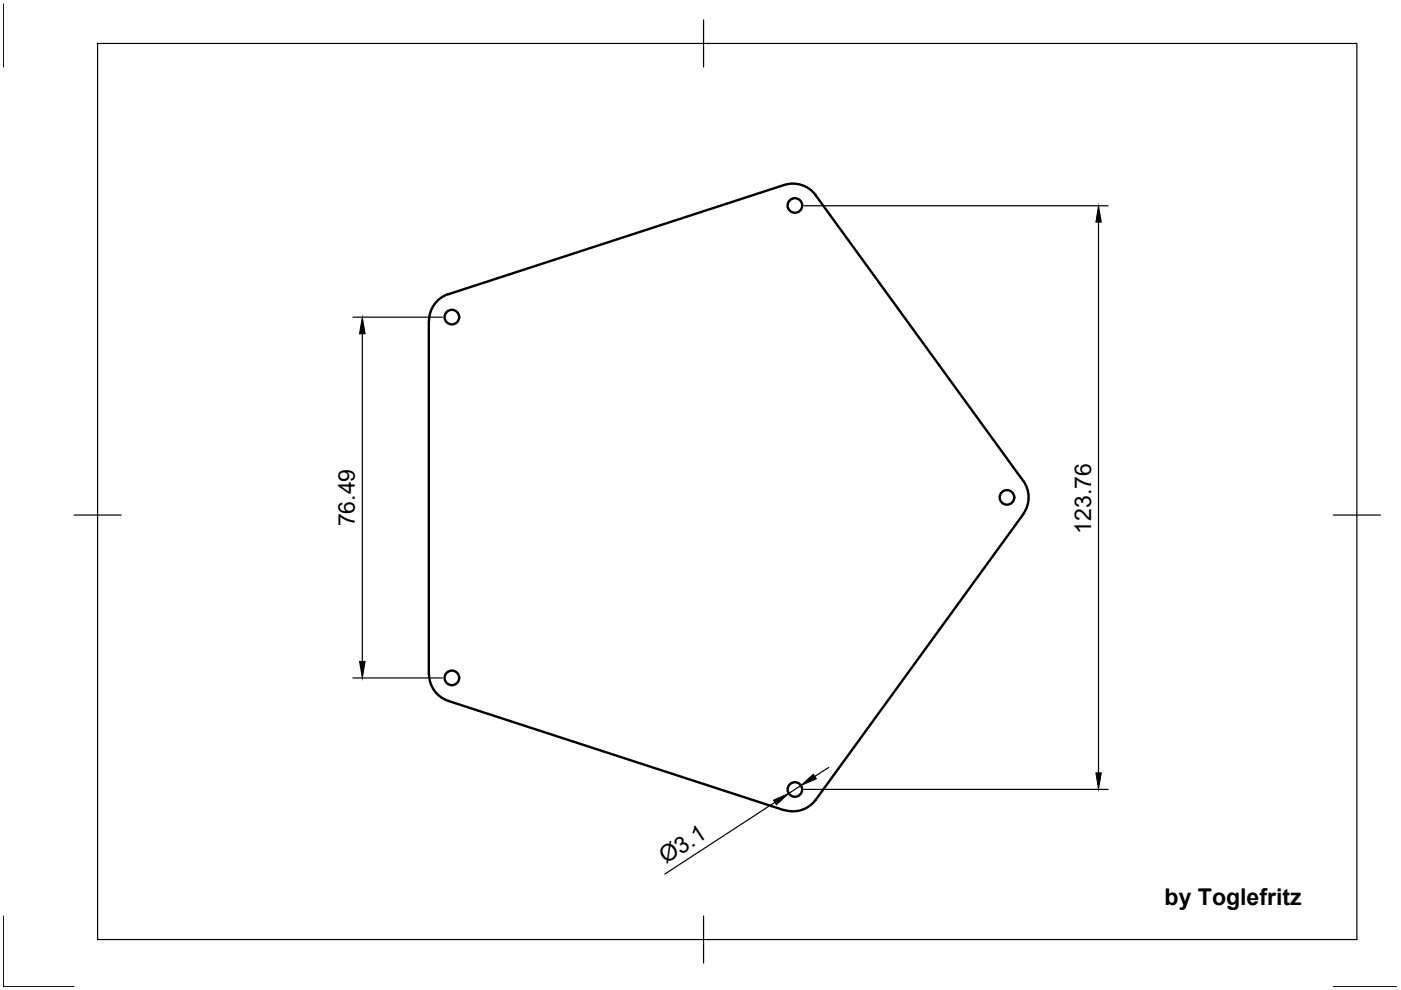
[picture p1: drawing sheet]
<svg xmlns="http://www.w3.org/2000/svg" width="297mm" height="210mm" viewBox="0 0 297 210" stroke-linecap="round" stroke-linejoin="round" font-family="sans-serif">
<!-- layer: Visible -->
<g fill="none" stroke="#000" stroke-width=".51">
<path d="M166.2 39.2l-71.1 23.2M166.3 39.2a6 6 0 0 1 6.7 2.2M173 41.4l43.9 60.6M90.9 68.1v74.8M95.1 62.3a6 6 0 0 0-4.1 5.7M216.9 101.9a6 6 0 0 1 0 7.1M216.9 109l-43.9 60.6a6 6 0 0 1-6.7 2.1M91 142.9a6 6 0 0 0 4.1 5.7l71.1 23.2"/>
<circle cx="168.5" cy="43.6" r="1.55"/>
<circle cx="95.8" cy="67.2" r="1.55"/>
<circle cx="213.5" cy="105.5" r="1.55"/>
<circle cx="95.8" cy="143.7" r="1.55"/>
<circle cx="168.5" cy="167.4" r="1.55"/>
</g>
<!-- layer: Border -->
<path d="M.7 .8v13.4M20.7 9.2h267v190h-267zM149.2 4.2v10M15.7 109.2h10M282.7 109.2h10M.7 194.2v15h15M149.2 194.2v10M282.7 209.2h13.4" fill="none" stroke="#000" stroke-width=".25"/>
<!-- layer: Dimensions -->
<path d="M170.5 43.6h64.4M232.9 47.1v116.8M74.8 67.3h19M76.8 70.8v69.4M74.8 143.7h19M164.3 170.1l-23.3 15.2M169.8 166.5l-2.6 1.7M170.5 167.4h64.4M175.7 162.7l-3 1.9" fill="none" stroke="#000" stroke-width=".25"/>
<path d="M232.9 43.6l.6 3.5h-1.1zM76.8 67.3l.6 3.5h-1.2zM76.2 140.2h1.2l-.6 3.5zM164 169.7l3.2-1.5-2.6 2.4zM169.8 166.5l2.7-2.3 .6 .9zM232.4 163.9h1.1l-.6 3.5z" fill="#000" stroke="#000" stroke-width=".21"/>
<g font-size="4.9">
<text x="75.3" y="111.6" transform="rotate(-90 75.3 111.6)">76.49</text>
<text x="231.4" y="113.1" transform="rotate(-90 231.4 113.1)">123.76</text>
<text x="141.2" y="183.2" transform="rotate(-33 141.2 183.2)">Ø3.1</text>
<text x="246.9" y="192">by Toglefritz</text>
</g>
</svg>
